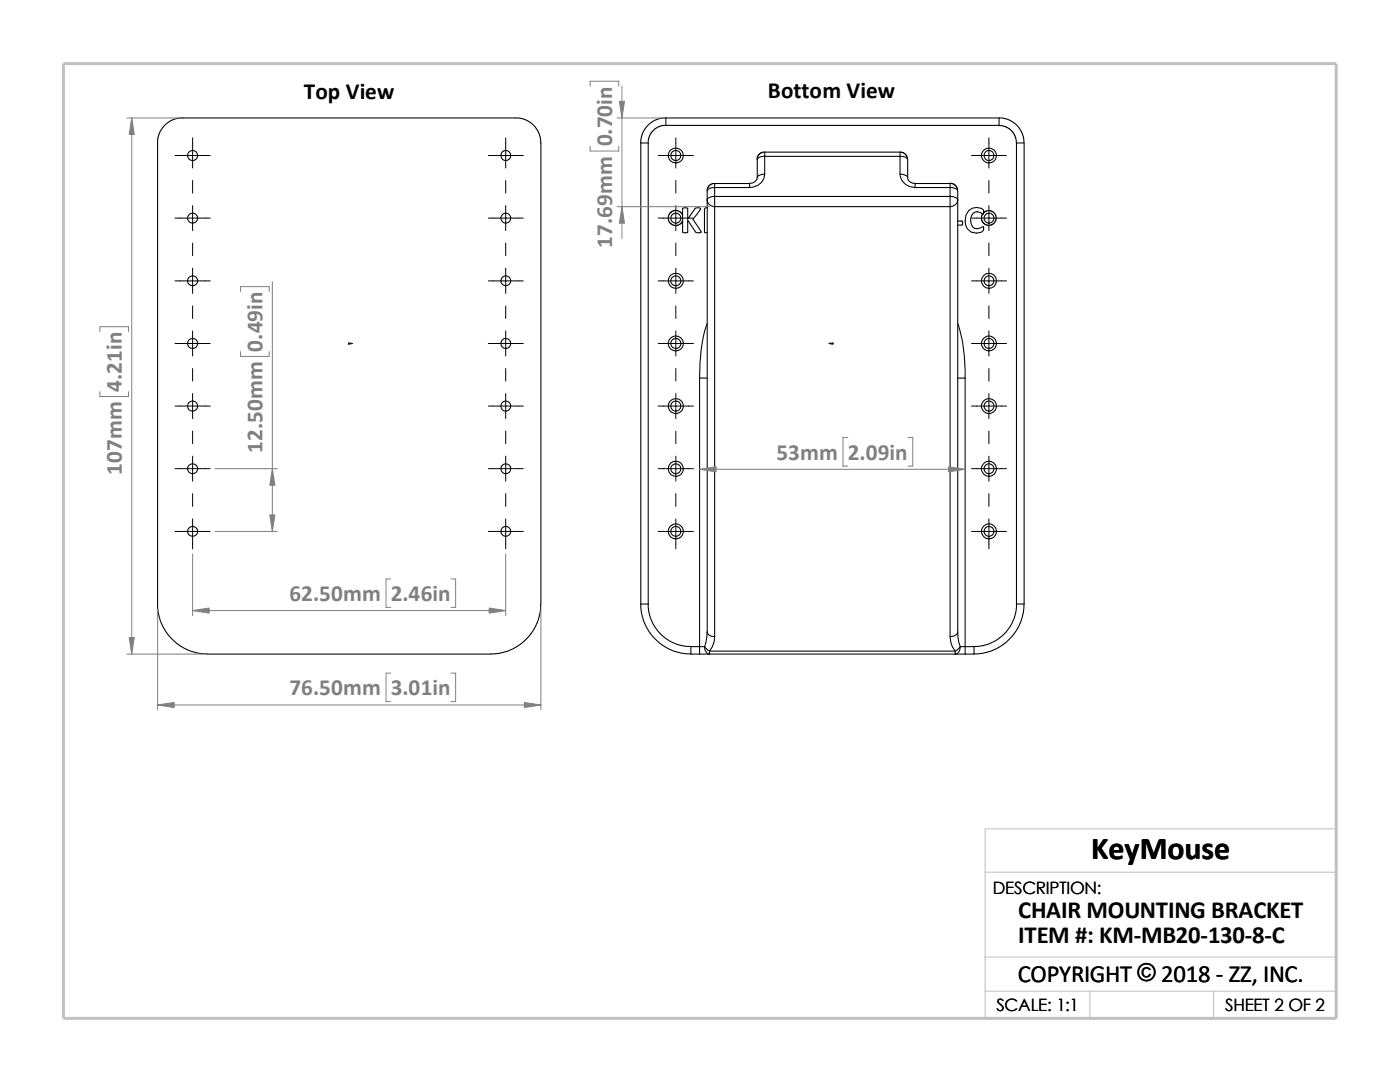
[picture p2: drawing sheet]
<svg xmlns="http://www.w3.org/2000/svg" width="279mm" height="216mm" viewBox="0 0 279 216" stroke-linecap="round" stroke-linejoin="round" font-family="sans-serif">
<path d="M196.6 174h70.1M196.6 191h70.1M196.6 197.8h70.1M217.5 197.8v5.4M242.2 197.8v5.4M26.8 203.2h239.9v-37.8h-70.1v37.8" fill="none" stroke="#c0c0c0" stroke-width=".2"/>
<path d="M12.7 12.7h254v190.5h-254z" fill="none" stroke="#c0c0c0" stroke-width=".59"/>
<g fill="none" stroke="#000" stroke-width=".21">
<path d="M31.5 28.5l.2-1.6 .9-1.7 1.5-1.1 1.7-.6h67.7l1.8 .6 1.4 1.1 1 1.7 .2 1.6v92M31.5 28.5v92.9l.4 2.3 .7 1.5 .9 1.5 1.4 1.4 1.8 1.2 1.6 .7 1.5 .4 1.6 .1M127.9 28.5v92M127.9 28.5h1.5M129.4 28.5v92M132.9 23.5l-.9 .1-1.1 .3-1.1 .7-.7 .6-1 1.7-.2 1.6M132.9 23.5h66.5M132.9 25h-.6l-.9 .3-1.1 .8-.8 1.3-.1 1.1M132.9 23.5v1.5M141.1 39.9a1.45 1.45 0 0 0 1.5 1.3M141.1 38.1v1.8M141.1 39.9v86.2"/>
<path d="M142.6 36.6l-.7 .1-.4 .4-.3 .5-.1 .5M142.6 39.2a1.37 1.37 0 0 0-1.5 .7M142.6 39.2v2M142.6 37.4a1.37 1.37 0 0 0-1.5 .7M142.6 36.6h7v.8M142.6 36.6v.8M142.6 39.2h47M142.6 37.4v1.8M142.6 37.4h7M151.1 35.4a1.4 1.4 0 0 1-1.5 1.2M152.6 30.4h-.6l-.5 .4-.3 .4-.1 .7M152.6 34.8a1.37 1.37 0 0 0-1.5 .6"/>
<path d="M152.6 31.2a1.24 1.24 0 0 0-1.5 .7v3.5M152.6 30.4v.8M152.6 34.8a2.8 2.8 0 0 1-3 2.6M152.6 30.4h27M152.6 31.2v3.6M152.6 31.2h27M179.6 30.4h.6l.4 .3 .4 .5 .1 .7M179.6 34.8a1.5 1.5 0 0 1 1.5 .6M179.6 31.2a1.34 1.34 0 0 1 1.5 .7M179.6 30.4v.8M179.6 34.8a2.84 2.84 0 0 0 3 2.6M179.6 31.2v3.6"/>
<path d="M181.1 35.4a1.27 1.27 0 0 0 1.5 1.2M181.1 31.9v3.5M182.6 37.4v-.8h7v.8M182.6 37.4h7M189.6 39.2v2M189.6 37.4v1.8M189.6 36.6l.6 .1 .4 .3 .4 .5 .1 .6M189.6 39.2a1.5 1.5 0 0 1 1.5 .7M189.6 37.4a1.5 1.5 0 0 1 1.5 .7M191.1 38.1v1.8M191.1 39.9a1.53 1.53 0 0 1-1.5 1.3M191.1 39.9v86.2"/>
<path d="M199.4 23.5v1.5h-66.5M199.4 23.5l.9 .1 1 .3 .8 .4 .9 .8 1 1.5 .3 1v.9M199.4 25.1l1.3 .2 1.1 .7 .7 1 .4 1.5M202.9 28.5v92M202.9 28.5h1.5v92M136.2 42.9l-.1-.3-.7-.5-.9-.1-.9 .6-.2 .5v.6l.3 .8 .4 .3 .6 .2 1-.3 .5-.5M136.2 42.9v-1.3a.79 .79 0 0 1 1 0v2.1l1.7-2.2 .9 .1-.1 .4-1.4 1.8 1.5 2.2 .1 .4h-.2a.72 .72 0 0 1-.9-.1l-1.6-2.4v2.4a.69 .69 0 0 1-1 0v-2.1M136.2 42.9v1.3M141.1 41.4l-.3 .1-.2 .2v4.7h.5M142.6 41.2v85.8M142.6 41.2h47M189.6 41.2v85.8"/>
<path d="M191.1 44.1h.8a.56 .56 0 0 1 0 .8h-.8M196.3 42.5l-.1-.7a2.29 2.29 0 0 0-2.5-.1 2.29 2.29 0 0 0-1.1 2.3 2.15 2.15 0 0 0 1.2 2.3 2.15 2.15 0 0 0 2.5-.5l-.1-.6a1.47 1.47 0 0 1-1.7 .3 1.47 1.47 0 0 1-.8-1.5 1.4 1.4 0 0 1 .7-1.6 1.4 1.4 0 0 1 1.7 .3M196.3 42.5l-.2 .2M196.3 42.5l.8-.5h.5l.6 .3 .4 .5 .2 .4v.7l-.4 .6-.8 .5h-.5l-.6-.3-.5-.5-.1-.4v-.6l.2-.5M139.6 75.4v53.6M139.6 75.4h1.5M141.1 64.6a30.9 30.9 0 0 0-1.5 10.8M191.1 75.4h1.5M191.1 64.6a29.9 29.9 0 0 1 1.5 10.8M192.6 75.4v53.6M107.9 120.5l-.1 1.6-.4 1.6-.6 1.5-1 1.5-1.7 1.7-1.4 .9-1.6 .7-1.6 .4-1.5 .1h-56.6M127.9 120.5h1.5"/>
<path d="M127.9 120.5l.1 1.8 .6 2 .9 1.8 1.1 1.2 1.7 1.5 1.7 1 2 .5 1.9 .2M129.4 120.5l.1 1.5 .4 1.5 .7 1.5 1.2 1.5 1.6 1.3 1.5 .7 1.5 .4 1.5 .1M137.9 130.5h1.7M139.6 129h-1.7v1.5M139.6 129v1.5M139.6 129h1M139.6 130.5h2M140.6 129l1 .9M140.6 129a1.32 1.32 0 0 0 1 1.5M141.1 126.1a1.27 1.27 0 0 0 1.5 .9M141.1 126.1l-.5 2.9M141.6 130.5h49"/>
<path d="M141.6 129.9h49M141.6 129.9v.6M142.6 127l-.1 1-.3 1.1-.6 .8M189.6 127a4.6 4.6 0 0 0 1 2.9M190.6 129.9v.6M190.6 130.5h2M191.1 126.1l.2 2 .3 .9M191.1 126.1a1.37 1.37 0 0 1-1.5 .9M191.6 129l-1 .9M191.6 129a1.3 1.3 0 0 1-1 1.5M191.6 129h1M192.6 129h1.8"/>
<path d="M192.6 129v1.5M194.4 129v1.5h-1.8M202.9 120.5l-.1 1.5-.4 1.5-.8 1.5-1.2 1.5-1.6 1.3-1.4 .7-1.6 .4-1.4 .1M202.9 120.5h1.5M204.4 120.5l-.2 1.8-.6 2-1.3 2.4-1.4 1.4-1.8 1.2-1.6 .7-1.5 .4-1.6 .1"/>
<circle cx="38.4" cy="31" r="1.01"/>
<circle cx="101" cy="31" r="1"/>
<circle cx="134.9" cy="31" r="1.01"/>
<circle cx="134.9" cy="31" r="1.51"/>
<circle cx="197.4" cy="31" r="1"/>
<circle cx="197.4" cy="31" r="1.49"/>
<circle cx="38.4" cy="43.5" r="1"/>
<circle cx="38.4" cy="56" r="1"/>
<circle cx="100.9" cy="43.5" r=".99"/>
<circle cx="101" cy="56" r=".99"/>
<circle cx="134.9" cy="56" r="1"/>
<circle cx="134.9" cy="56" r="1.51"/>
<circle cx="134.9" cy="43.5" r="1"/>
<circle cx="197.4" cy="56" r=".99"/>
<circle cx="197.4" cy="56" r="1.49"/>
<circle cx="197.4" cy="43.5" r=".99"/>
<circle cx="38.4" cy="68.5" r="1"/>
<circle cx="101" cy="68.5" r=".99"/>
<circle cx="134.9" cy="68.5" r="1"/>
<circle cx="134.9" cy="68.5" r="1.51"/>
<circle cx="197.4" cy="68.5" r=".99"/>
<circle cx="197.4" cy="68.5" r="1.49"/>
<circle cx="38.4" cy="93.5" r="1"/>
<circle cx="38.4" cy="81" r="1.01"/>
<circle cx="100.9" cy="93.5" r=".99"/>
<circle cx="101" cy="81" r="1"/>
<circle cx="134.9" cy="81" r="1.01"/>
<circle cx="134.9" cy="93.5" r="1.51"/>
<circle cx="134.9" cy="81" r="1.52"/>
<circle cx="134.9" cy="93.5" r="1"/>
<circle cx="197.4" cy="81" r="1"/>
<circle cx="197.4" cy="93.5" r="1.49"/>
<circle cx="197.4" cy="81" r="1.51"/>
<circle cx="197.4" cy="93.5" r=".99"/>
<circle cx="38.4" cy="106" r="1"/>
<circle cx="101" cy="106" r=".99"/>
<circle cx="134.9" cy="106" r="1"/>
<circle cx="134.9" cy="106" r="1.51"/>
<circle cx="197.4" cy="106" r=".99"/>
<circle cx="197.4" cy="106" r="1.49"/>
</g>
<g fill="#00f" stroke="#00f" stroke-width=".2">
<path d="M70 68.5h.4l-.4 .1z"/>
<path d="M165.4 68.5h.4v.1z"/>
</g>
<path d="M69.6 68.5h.8M69.6 68.4l.2 .3M69.7 68.5h.1M69.7 68.4v.3M69.8 68.4l-.3 .3M165.4 68.5h.9M166 68.4l.3 .3M166.1 68.5h.1M166.1 68.4v.3M166.2 68.4l-.3 .3" fill="none" stroke="#00f" stroke-width=".2"/>
<g fill="none" stroke="#000" stroke-width=".2">
<path d="M34.9 31h7.1M38.4 27.5v6M38.4 36v2.5M97.5 31h6.9M100.9 27.5v6M100.9 36v2.5M131.4 31h7M134.9 27.5v6M134.9 36v2.5M193.9 31h7M197.4 27.5v6M197.4 36v2.5"/>
<path d="M34.9 56h7.1M34.9 43.5h7.1M38.4 41v5M38.4 48.5v2.5M38.4 53.5v5M97.5 56h6.9M97.5 43.5h6.9M100.9 41v5M100.9 48.5v2.5M100.9 53.5v5M131.4 56h7M131.4 43.5h7"/>
<path d="M134.9 41v5M134.9 48.5v2.5M134.9 53.5v5M193.9 56h7M193.9 43.5h7M197.4 41v5M197.4 48.5v2.5M197.4 53.5v5M34.9 68.5h7.1M38.4 61v2.5M38.4 66v5M38.4 73.5v2.5"/>
<path d="M38.4 78.5v5M97.5 68.5h6.9M100.9 61v2.5M100.9 66v5M100.9 73.5v2.5M100.9 78.5v5M131.4 68.5h7M134.9 61v2.5M134.9 66v5M134.9 73.5v2.5M134.9 78.5v5M193.9 68.5h7"/>
<path d="M197.4 61v2.5M197.4 66v5M197.4 73.5v2.5M197.4 78.5v5M34.9 93.5h7.1M34.9 81h7.1M38.4 86v2.5M38.4 91v5M38.4 98.5v2.5M97.5 93.5h6.9M97.5 81h6.9M100.9 86v2.5"/>
<path d="M100.9 91v5M100.9 98.5v2.5M131.4 93.5h7M131.4 81h7M134.9 86v2.5M134.9 91v5M134.9 98.5v2.5M193.9 93.5h7M193.9 81h7M197.4 86v2.5M197.4 91v5M197.4 98.5v2.5"/>
<path d="M34.9 106h7.1M38.4 103.5v6M97.5 106h6.9M100.9 103.5v6M131.4 106h7M134.9 103.5v6M193.9 106h7M197.4 103.5v6"/>
</g>
<g fill="none" stroke="#808080" stroke-width=".2">
<path d="M117.8 17.2v-1h5.7v1M124.1 17.2v30.4M25.3 23.5h10.1M26.3 23.5v107M117.8 29.2v.9h5.7v-.9M123.1 23.5h8.8M48 58.2v-1h5.7v1M54.4 56.2v49.8M123.1 41.2h18.5M19.9 66.2v-1h5.8v1M19.9 78.1v1h5.8v-1M48 70.1v1h5.7v-1"/>
<path d="M42.9 93.5h12.5M139.6 93.6h53M169.2 87.3h-1v5.7h1M181.2 87.3h1v5.7h-1M38.4 110.5v12.4M42.9 106h12.5M78 115.5h-1v5.7h1M90 115.5h.9v5.7h-.9M100.9 110.5v12.4M25.3 130.5h15.1M31.5 121.5v20.1M38.4 121.8h62.5"/>
<path d="M78 134.3h-1v5.7h1M90 134.3h.9v5.7h-.9M107.9 121.5v20.1M31.5 140.7h76.4"/>
</g>
<g fill="#808080" stroke="#808080" stroke-width=".2">
<path d="M26.3 23.5l.5 3.3h-1z"/>
<path d="M25.8 127.2h1l-.5 3.3z"/>
<path d="M31.5 140.7l3.3-.5v1z"/>
<path d="M104.6 140.2l3.3 .5-3.3 .5z"/>
<path d="M38.4 121.8l3.3-.5v1z"/>
<path d="M97.6 121.3l3.3 .5-3.3 .5z"/>
<path d="M54.4 93.5l.5 3.3h-1.1z"/>
<path d="M53.8 102.7h1.1l-.5 3.3z"/>
<path d="M139.6 93.6l3.3-.5v1z"/>
<path d="M189.3 93.1l3.3 .5-3.3 .5z"/>
<path d="M124.1 41.2l.5 3.3h-1z"/>
<path d="M123.6 20.2h1l-.5 3.3z"/>
</g>
<text font-size="6.4" x="217.8" y="171.4">KeyMouse</text>
<g font-size="4.9">
<text x="203.2" y="183.2">CHAIR MOUNTING BRACKET</text>
<text x="203.2" y="188.1">ITEM #: KM-MB20-130-8-C</text>
<text x="203.1" y="195.9">COPYRIGHT © 2018 - ZZ, INC.</text>
</g>
<g font-size="4.6">
<text x="60.6" y="19.7">Top View</text>
<text x="153.2" y="19.6">Bottom View</text>
</g>
<g font-size="4.6" fill="#808080">
<text x="122.2" y="29.2" transform="rotate(-90 122.2 29.2)">0.70in</text>
<text x="122.2" y="49.4" transform="rotate(-90 122.2 49.4)">17.69mm</text>
<text x="52.4" y="70.1" transform="rotate(-90 52.4 70.1)">0.49in</text>
<text x="24.3" y="78.1" transform="rotate(-90 24.3 78.1)">4.21in</text>
<text x="24.3" y="94.8" transform="rotate(-90 24.3 94.8)">107mm</text>
<text x="52.4" y="90.4" transform="rotate(-90 52.4 90.4)">12.50mm</text>
<text x="154.9" y="91.8">53mm</text>
<text x="169.2" y="91.8">2.09in</text>
<text x="57.7" y="120">62.50mm</text>
<text x="78" y="120">2.46in</text>
<text x="57.7" y="138.8">76.50mm</text>
<text x="78" y="138.8">3.01in</text>
</g>
<g font-size="3.4">
<text x="198.2" y="178.5">DESCRIPTION:</text>
<text x="198.8" y="201.7">SCALE: 1:1</text>
<text x="244.5" y="201.7">SHEET 2 OF 2</text>
</g>
</svg>
